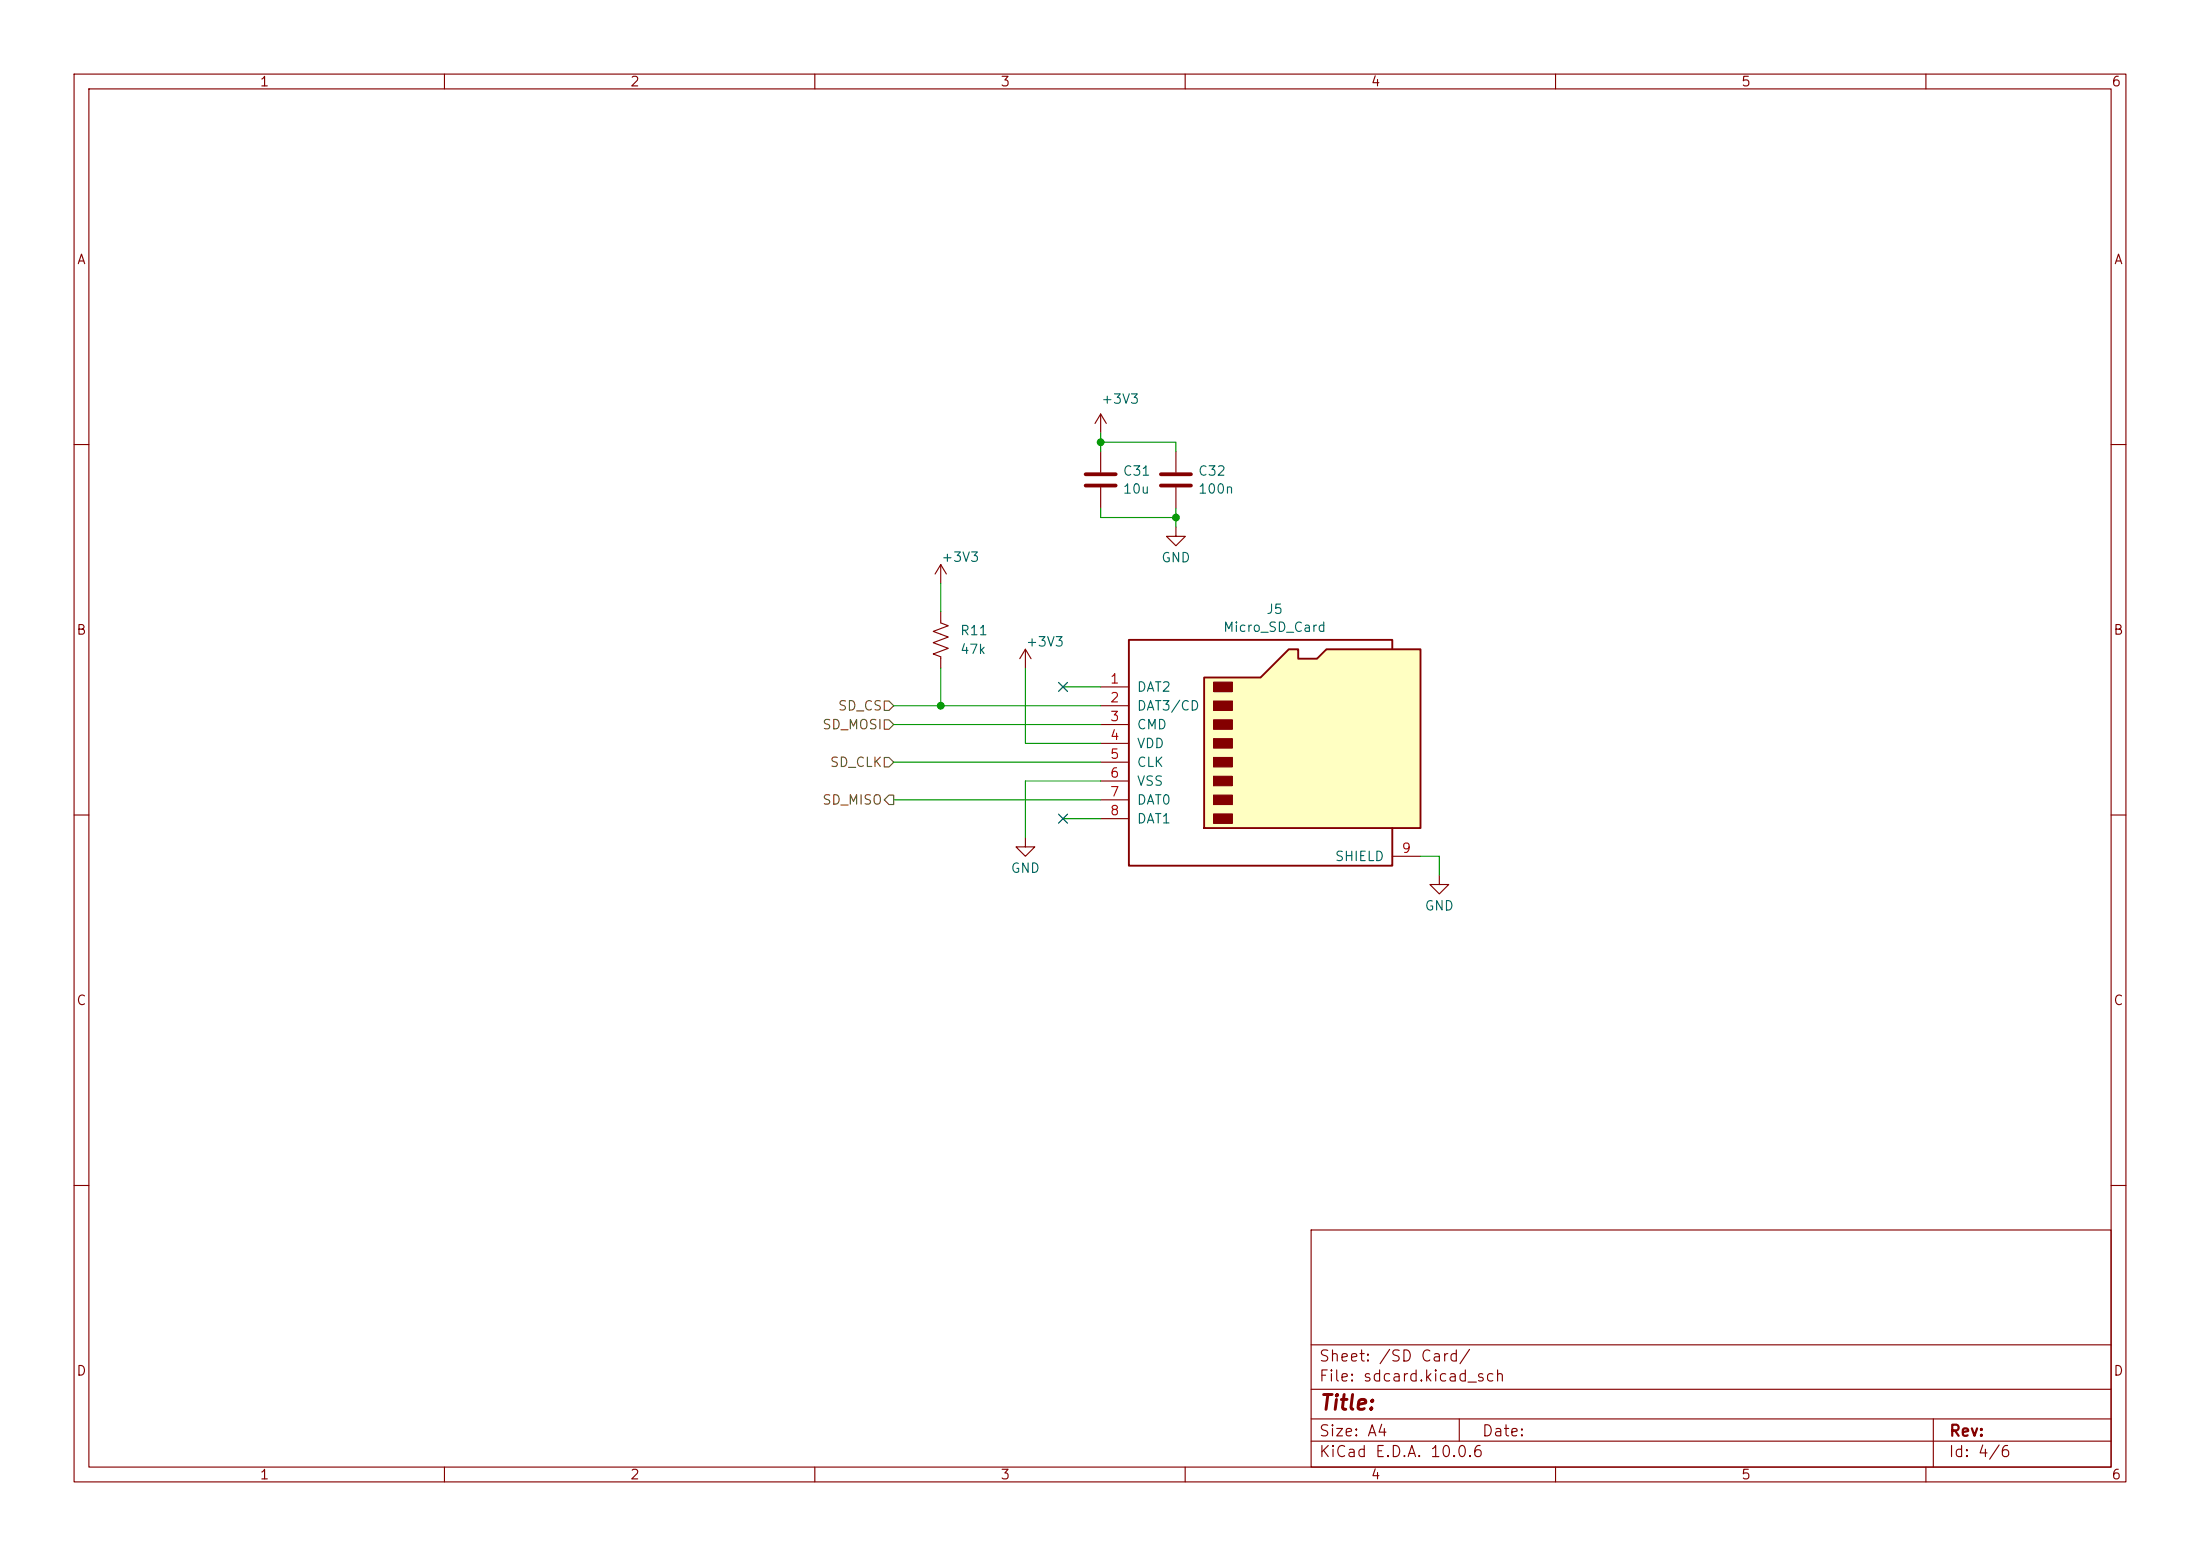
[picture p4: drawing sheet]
(kicad_sch
 (version 20260306)
 (generator "eeschema")
 (generator_version "10.0")
 (paper "A4")
 (lib_symbols
  (symbol "Connector:Micro_SD_Card"
   (pin_names
    (offset 1.016)) (exclude_from_sim no) (in_bom yes) (on_board yes)
   (in_pos_files yes)
   (duplicate_pin_numbers_are_jumpers no)
   (property "Reference" "J" (at -16.51 15.24 0) (show_name no) (do_not_autoplace no) (effects (font (size 1.27 1.27))))
   (property "Value" "Micro_SD_Card" (at 16.51 15.24 0) (show_name no) (do_not_autoplace no) (effects (font (size 1.27 1.27)) (justify right)))
   (property "Footprint" "" (at 29.21 7.62 0) (show_name no) (do_not_autoplace no) (hide yes) (effects (font (size 1.27 1.27))))
   (property "Datasheet" "http://katalog.we-online.de/em/datasheet/693072010801.pdf" (at 0 0 0) (show_name no) (do_not_autoplace no) (hide yes) (effects (font (size 1.27 1.27))))
   (property "Description" "Micro SD Card Socket" (at 0 0 0) (show_name no) (do_not_autoplace no) (hide yes) (effects (font (size 1.27 1.27))))
   (symbol "Micro_SD_Card_0_1"
    (polyline (pts (xy -8.89 -11.43) (xy -8.89 8.89) (xy -1.27 8.89) (xy 2.54 12.7) (xy 3.81 12.7) (xy 3.81 11.43) (xy 6.35 11.43) (xy 7.62 12.7) (xy 20.32 12.7) (xy 20.32 -11.43) (xy -8.89 -11.43)) (stroke (width 0.254) (type default)) (fill (type background)))
    (rectangle (start -7.62 8.255) (end -5.08 6.985) (stroke (width 0) (type default)) (fill (type outline)))
    (rectangle (start -7.62 5.715) (end -5.08 4.445) (stroke (width 0) (type default)) (fill (type outline)))
    (rectangle (start -7.62 3.175) (end -5.08 1.905) (stroke (width 0) (type default)) (fill (type outline)))
    (rectangle (start -7.62 0.635) (end -5.08 -0.635) (stroke (width 0) (type default)) (fill (type outline)))
    (rectangle (start -7.62 -1.905) (end -5.08 -3.175) (stroke (width 0) (type default)) (fill (type outline)))
    (rectangle (start -7.62 -4.445) (end -5.08 -5.715) (stroke (width 0) (type default)) (fill (type outline)))
    (rectangle (start -7.62 -6.985) (end -5.08 -8.255) (stroke (width 0) (type default)) (fill (type outline)))
    (rectangle (start -7.62 -9.525) (end -5.08 -10.795) (stroke (width 0) (type default)) (fill (type outline)))
    (polyline (pts (xy 16.51 12.7) (xy 16.51 13.97) (xy -19.05 13.97) (xy -19.05 -16.51) (xy 16.51 -16.51) (xy 16.51 -11.43)) (stroke (width 0.254) (type default)) (fill (type none))))
   (symbol "Micro_SD_Card_1_1"
    (pin bidirectional line (at -22.86 7.62 0) (length 3.81) (name "DAT2" (effects (font (size 1.27 1.27)))) (number "1" (effects (font (size 1.27 1.27)))))
    (pin bidirectional line (at -22.86 5.08 0) (length 3.81) (name "DAT3/CD" (effects (font (size 1.27 1.27)))) (number "2" (effects (font (size 1.27 1.27)))))
    (pin input line (at -22.86 2.54 0) (length 3.81) (name "CMD" (effects (font (size 1.27 1.27)))) (number "3" (effects (font (size 1.27 1.27)))))
    (pin power_in line (at -22.86 0 0) (length 3.81) (name "VDD" (effects (font (size 1.27 1.27)))) (number "4" (effects (font (size 1.27 1.27)))))
    (pin input line (at -22.86 -2.54 0) (length 3.81) (name "CLK" (effects (font (size 1.27 1.27)))) (number "5" (effects (font (size 1.27 1.27)))))
    (pin power_in line (at -22.86 -5.08 0) (length 3.81) (name "VSS" (effects (font (size 1.27 1.27)))) (number "6" (effects (font (size 1.27 1.27)))))
    (pin bidirectional line (at -22.86 -7.62 0) (length 3.81) (name "DAT0" (effects (font (size 1.27 1.27)))) (number "7" (effects (font (size 1.27 1.27)))))
    (pin bidirectional line (at -22.86 -10.16 0) (length 3.81) (name "DAT1" (effects (font (size 1.27 1.27)))) (number "8" (effects (font (size 1.27 1.27)))))
    (pin passive line (at 20.32 -15.24 180) (length 3.81) (name "SHIELD" (effects (font (size 1.27 1.27)))) (number "9" (effects (font (size 1.27 1.27))))))
   (embedded_fonts no))
  (symbol "Device:C"
   (pin_numbers (hide yes))
   (pin_names
    (offset 0.254)) (exclude_from_sim no) (in_bom yes) (on_board yes)
   (in_pos_files yes)
   (duplicate_pin_numbers_are_jumpers no)
   (property "Reference" "C" (at 0.635 2.54 0) (show_name no) (do_not_autoplace no) (effects (font (size 1.27 1.27)) (justify left)))
   (property "Value" "C" (at 0.635 -2.54 0) (show_name no) (do_not_autoplace no) (effects (font (size 1.27 1.27)) (justify left)))
   (property "Footprint" "" (at 0.9652 -3.81 0) (show_name no) (do_not_autoplace no) (hide yes) (effects (font (size 1.27 1.27))))
   (property "Datasheet" "" (at 0 0 0) (show_name no) (do_not_autoplace no) (hide yes) (effects (font (size 1.27 1.27))))
   (property "Description" "Unpolarized capacitor" (at 0 0 0) (show_name no) (do_not_autoplace no) (hide yes) (effects (font (size 1.27 1.27))))
   (symbol "C_0_1"
    (polyline (pts (xy -2.032 0.762) (xy 2.032 0.762)) (stroke (width 0.508) (type default)) (fill (type none)))
    (polyline (pts (xy -2.032 -0.762) (xy 2.032 -0.762)) (stroke (width 0.508) (type default)) (fill (type none))))
   (symbol "C_1_1"
    (pin passive line (at 0 3.81 270) (length 2.794) (name "" (effects (font (size 1.27 1.27)))) (number "1" (effects (font (size 1.27 1.27)))))
    (pin passive line (at 0 -3.81 90) (length 2.794) (name "" (effects (font (size 1.27 1.27)))) (number "2" (effects (font (size 1.27 1.27))))))
   (embedded_fonts no))
  (symbol "Device:R_US"
   (pin_numbers (hide yes))
   (pin_names
    (offset 0)) (exclude_from_sim no) (in_bom yes) (on_board yes)
   (in_pos_files yes)
   (duplicate_pin_numbers_are_jumpers no)
   (property "Reference" "R" (at 2.54 0 90) (show_name no) (do_not_autoplace no) (effects (font (size 1.27 1.27))))
   (property "Value" "R_US" (at -2.54 0 90) (show_name no) (do_not_autoplace no) (effects (font (size 1.27 1.27))))
   (property "Footprint" "" (at 1.016 -0.254 90) (show_name no) (do_not_autoplace no) (hide yes) (effects (font (size 1.27 1.27))))
   (property "Datasheet" "" (at 0 0 0) (show_name no) (do_not_autoplace no) (hide yes) (effects (font (size 1.27 1.27))))
   (property "Description" "Resistor, US symbol" (at 0 0 0) (show_name no) (do_not_autoplace no) (hide yes) (effects (font (size 1.27 1.27))))
   (symbol "R_US_0_1"
    (polyline (pts (xy 0 2.286) (xy 0 2.54)) (stroke (width 0) (type default)) (fill (type none)))
    (polyline (pts (xy 0 2.286) (xy 1.016 1.905) (xy 0 1.524) (xy -1.016 1.143) (xy 0 0.762)) (stroke (width 0) (type default)) (fill (type none)))
    (polyline (pts (xy 0 0.762) (xy 1.016 0.381) (xy 0 0) (xy -1.016 -0.381) (xy 0 -0.762)) (stroke (width 0) (type default)) (fill (type none)))
    (polyline (pts (xy 0 -0.762) (xy 1.016 -1.143) (xy 0 -1.524) (xy -1.016 -1.905) (xy 0 -2.286)) (stroke (width 0) (type default)) (fill (type none)))
    (polyline (pts (xy 0 -2.286) (xy 0 -2.54)) (stroke (width 0) (type default)) (fill (type none))))
   (symbol "R_US_1_1"
    (pin passive line (at 0 3.81 270) (length 1.27) (name "" (effects (font (size 1.27 1.27)))) (number "1" (effects (font (size 1.27 1.27)))))
    (pin passive line (at 0 -3.81 90) (length 1.27) (name "" (effects (font (size 1.27 1.27)))) (number "2" (effects (font (size 1.27 1.27))))))
   (embedded_fonts no))
  (symbol "power:+2V8"
   (power global)
   (pin_names
    (offset 0)) (exclude_from_sim no) (in_bom yes) (on_board yes)
   (in_pos_files yes)
   (duplicate_pin_numbers_are_jumpers no)
   (property "Reference" "#PWR" (at 0 -3.81 0) (show_name no) (do_not_autoplace no) (hide yes) (effects (font (size 1.27 1.27))))
   (property "Value" "+2V8" (at 0 3.556 0) (show_name no) (do_not_autoplace no) (effects (font (size 1.27 1.27))))
   (property "Footprint" "" (at 0 0 0) (show_name no) (do_not_autoplace no) (hide yes) (effects (font (size 1.27 1.27))))
   (property "Datasheet" "" (at 0 0 0) (show_name no) (do_not_autoplace no) (hide yes) (effects (font (size 1.27 1.27))))
   (property "Description" "Power symbol creates a global label with name \"+2V8\"" (at 0 0 0) (show_name no) (do_not_autoplace no) (hide yes) (effects (font (size 1.27 1.27))))
   (symbol "+2V8_0_1"
    (polyline (pts (xy -0.762 1.27) (xy 0 2.54)) (stroke (width 0) (type default)) (fill (type none)))
    (polyline (pts (xy 0 2.54) (xy 0.762 1.27)) (stroke (width 0) (type default)) (fill (type none)))
    (polyline (pts (xy 0 0) (xy 0 2.54)) (stroke (width 0) (type default)) (fill (type none))))
   (symbol "+2V8_1_1"
    (pin power_in line (at 0 0 90) (length 0) (hide yes) (name "+2V8" (effects (font (size 1.27 1.27)))) (number "1" (effects (font (size 1.27 1.27))))))
   (embedded_fonts no))
  (symbol "power:GND"
   (power global)
   (pin_names
    (offset 0)) (exclude_from_sim no) (in_bom yes) (on_board yes)
   (in_pos_files yes)
   (duplicate_pin_numbers_are_jumpers no)
   (property "Reference" "#PWR" (at 0 -6.35 0) (show_name no) (do_not_autoplace no) (hide yes) (effects (font (size 1.27 1.27))))
   (property "Value" "GND" (at 0 -3.81 0) (show_name no) (do_not_autoplace no) (effects (font (size 1.27 1.27))))
   (property "Footprint" "" (at 0 0 0) (show_name no) (do_not_autoplace no) (hide yes) (effects (font (size 1.27 1.27))))
   (property "Datasheet" "" (at 0 0 0) (show_name no) (do_not_autoplace no) (hide yes) (effects (font (size 1.27 1.27))))
   (property "Description" "Power symbol creates a global label with name \"GND\" , ground" (at 0 0 0) (show_name no) (do_not_autoplace no) (hide yes) (effects (font (size 1.27 1.27))))
   (symbol "GND_0_1"
    (polyline (pts (xy 0 0) (xy 0 -1.27) (xy 1.27 -1.27) (xy 0 -2.54) (xy -1.27 -1.27) (xy 0 -1.27)) (stroke (width 0) (type default)) (fill (type none))))
   (symbol "GND_1_1"
    (pin power_in line (at 0 0 270) (length 0) (hide yes) (name "GND" (effects (font (size 1.27 1.27)))) (number "1" (effects (font (size 1.27 1.27))))))
   (embedded_fonts no)))
 (junction
  (at 158.75 69.85)
  (diameter 0)
  (color 0 0 0 0))
 (junction
  (at 148.59 59.69)
  (diameter 0)
  (color 0 0 0 0))
 (junction
  (at 127 95.25)
  (diameter 0)
  (color 0 0 0 0))
 (no_connect
  (at 143.51 92.71))
 (no_connect
  (at 143.51 110.49))
 (wire
  (pts (xy 120.65 95.25) (xy 127 95.25))
  (stroke (width 0) (type default)))
 (wire
  (pts (xy 138.43 90.17) (xy 138.43 100.33))
  (stroke (width 0) (type default)))
 (wire
  (pts (xy 158.75 69.85) (xy 158.75 71.12))
  (stroke (width 0) (type default)))
 (wire
  (pts (xy 143.51 110.49) (xy 148.59 110.49))
  (stroke (width 0) (type default)))
 (wire
  (pts (xy 138.43 105.41) (xy 148.59 105.41))
  (stroke (width 0) (type default)))
 (wire
  (pts (xy 127 90.17) (xy 127 95.25))
  (stroke (width 0) (type default)))
 (wire
  (pts (xy 127 78.74) (xy 127 82.55))
  (stroke (width 0) (type default)))
 (wire
  (pts (xy 158.75 68.58) (xy 158.75 69.85))
  (stroke (width 0) (type default)))
 (wire
  (pts (xy 158.75 59.69) (xy 158.75 60.96))
  (stroke (width 0) (type default)))
 (wire
  (pts (xy 148.59 68.58) (xy 148.59 69.85))
  (stroke (width 0) (type default)))
 (wire
  (pts (xy 148.59 58.42) (xy 148.59 59.69))
  (stroke (width 0) (type default)))
 (wire
  (pts (xy 138.43 113.03) (xy 138.43 105.41))
  (stroke (width 0) (type default)))
 (wire
  (pts (xy 194.31 118.11) (xy 194.31 115.57))
  (stroke (width 0) (type default)))
 (wire
  (pts (xy 120.65 97.79) (xy 148.59 97.79))
  (stroke (width 0) (type default)))
 (wire
  (pts (xy 148.59 69.85) (xy 158.75 69.85))
  (stroke (width 0) (type default)))
 (wire
  (pts (xy 194.31 115.57) (xy 191.77 115.57))
  (stroke (width 0) (type default)))
 (wire
  (pts (xy 148.59 59.69) (xy 148.59 60.96))
  (stroke (width 0) (type default)))
 (wire
  (pts (xy 148.59 59.69) (xy 158.75 59.69))
  (stroke (width 0) (type default)))
 (wire
  (pts (xy 143.51 92.71) (xy 148.59 92.71))
  (stroke (width 0) (type default)))
 (wire
  (pts (xy 120.65 107.95) (xy 148.59 107.95))
  (stroke (width 0) (type default)))
 (wire
  (pts (xy 127 95.25) (xy 148.59 95.25))
  (stroke (width 0) (type default)))
 (wire
  (pts (xy 120.65 102.87) (xy 148.59 102.87))
  (stroke (width 0) (type default)))
 (wire
  (pts (xy 138.43 100.33) (xy 148.59 100.33))
  (stroke (width 0) (type default)))
 (hierarchical_label "SD_MOSI"
  (shape input)
  (at 120.65 97.79 180)
  (effects (font (size 1.27 1.27)) (justify right)))
 (hierarchical_label "SD_MISO"
  (shape output)
  (at 120.65 107.95 180)
  (effects (font (size 1.27 1.27)) (justify right)))
 (hierarchical_label "SD_CS"
  (shape input)
  (at 120.65 95.25 180)
  (effects (font (size 1.27 1.27)) (justify right)))
 (hierarchical_label "SD_CLK"
  (shape input)
  (at 120.65 102.87 180)
  (effects (font (size 1.27 1.27)) (justify right)))
 (symbol
  (lib_id "Device:C")
  (at 148.59 64.77 0)
  (unit 1)
  (body_style 1)
  (exclude_from_sim no)
  (in_bom yes)
  (on_board yes)
  (in_pos_files yes)
  (dnp no)
  (fields_autoplaced yes)
  (property "Reference" "C31" (at 151.511 63.5579 0) (show_name no) (do_not_autoplace no) (effects (font (size 1.27 1.27)) (justify left)))
  (property "Value" "10u" (at 151.511 65.9821 0) (show_name no) (do_not_autoplace no) (effects (font (size 1.27 1.27)) (justify left)))
  (property "Footprint" "Capacitor_SMD:C_0603_1608Metric_Pad1.08x0.95mm_HandSolder" (at 149.5552 68.58 0) (hide yes) (show_name no) (do_not_autoplace no) (effects (font (size 1.27 1.27))))
  (property "Datasheet" "" (at 148.59 64.77 0) (hide yes) (show_name no) (do_not_autoplace no) (effects (font (size 1.27 1.27))))
  (property "Description" "" (at 148.59 64.77 0) (hide yes) (show_name no) (do_not_autoplace no) (effects (font (size 1.27 1.27))))
  (pin "1")
  (pin "2")
  (instances (project "sdcard" (path "" (reference "C31") (unit 1))) (project "logger" (path "" (reference "C31") (unit 1)))))
 (symbol
  (lib_id "power:+2V8")
  (at 138.43 90.17 0)
  (unit 1)
  (body_style 1)
  (exclude_from_sim no)
  (in_bom yes)
  (on_board yes)
  (in_pos_files yes)
  (dnp no)
  (property "Reference" "#PWR060" (at 138.43 93.98 0) (hide yes) (show_name no) (do_not_autoplace no) (effects (font (size 1.27 1.27))))
  (property "Value" "+3V3" (at 138.43 86.614 0) (show_name no) (do_not_autoplace no) (effects (font (size 1.27 1.27)) (justify left)))
  (property "Footprint" "" (at 138.43 90.17 0) (hide yes) (show_name no) (do_not_autoplace no) (effects (font (size 1.27 1.27))))
  (property "Datasheet" "" (at 138.43 90.17 0) (hide yes) (show_name no) (do_not_autoplace no) (effects (font (size 1.27 1.27))))
  (property "Description" "" (at 138.43 90.17 0) (hide yes) (show_name no) (do_not_autoplace no) (effects (font (size 1.27 1.27))))
  (pin "1")
  (instances (project "sdcard" (path "" (reference "#PWR060") (unit 1))) (project "logger" (path "" (reference "#PWR060") (unit 1)))))
 (symbol
  (lib_id "power:+2V8")
  (at 127 78.74 0)
  (unit 1)
  (body_style 1)
  (exclude_from_sim no)
  (in_bom yes)
  (on_board yes)
  (in_pos_files yes)
  (dnp no)
  (property "Reference" "#PWR073" (at 127 82.55 0) (hide yes) (show_name no) (do_not_autoplace no) (effects (font (size 1.27 1.27))))
  (property "Value" "+3V3" (at 127 75.184 0) (show_name no) (do_not_autoplace no) (effects (font (size 1.27 1.27)) (justify left)))
  (property "Footprint" "" (at 127 78.74 0) (hide yes) (show_name no) (do_not_autoplace no) (effects (font (size 1.27 1.27))))
  (property "Datasheet" "" (at 127 78.74 0) (hide yes) (show_name no) (do_not_autoplace no) (effects (font (size 1.27 1.27))))
  (property "Description" "" (at 127 78.74 0) (hide yes) (show_name no) (do_not_autoplace no) (effects (font (size 1.27 1.27))))
  (pin "1"))
 (symbol
  (lib_id "Connector:Micro_SD_Card")
  (at 171.45 100.33 0)
  (unit 1)
  (body_style 1)
  (exclude_from_sim no)
  (in_bom yes)
  (on_board yes)
  (in_pos_files yes)
  (dnp no)
  (fields_autoplaced yes)
  (property "Reference" "J5" (at 172.085 82.2157 0) (show_name no) (do_not_autoplace no) (effects (font (size 1.27 1.27))))
  (property "Value" "Micro_SD_Card" (at 172.085 84.6399 0) (show_name no) (do_not_autoplace no) (effects (font (size 1.27 1.27))))
  (property "Footprint" "canhw_footprints:microSD_Molex_WM6698CT-ND" (at 200.66 92.71 0) (hide yes) (show_name no) (do_not_autoplace no) (effects (font (size 1.27 1.27))))
  (property "Datasheet" "http://katalog.we-online.de/em/datasheet/693072010801.pdf" (at 171.45 100.33 0) (hide yes) (show_name no) (do_not_autoplace no) (effects (font (size 1.27 1.27))))
  (property "Description" "" (at 171.45 100.33 0) (hide yes) (show_name no) (do_not_autoplace no) (effects (font (size 1.27 1.27))))
  (pin "1")
  (pin "2")
  (pin "3")
  (pin "4")
  (pin "5")
  (pin "6")
  (pin "7")
  (pin "8")
  (pin "9")
  (instances (project "sdcard" (path "" (reference "J5") (unit 1))) (project "logger" (path "" (reference "J5") (unit 1)))))
 (symbol
  (lib_id "power:GND")
  (at 158.75 71.12 0)
  (unit 1)
  (body_style 1)
  (exclude_from_sim no)
  (in_bom yes)
  (on_board yes)
  (in_pos_files yes)
  (dnp no)
  (fields_autoplaced yes)
  (property "Reference" "#PWR063" (at 158.75 77.47 0) (hide yes) (show_name no) (do_not_autoplace no) (effects (font (size 1.27 1.27))))
  (property "Value" "GND" (at 158.75 75.2531 0) (show_name no) (do_not_autoplace no) (effects (font (size 1.27 1.27))))
  (property "Footprint" "" (at 158.75 71.12 0) (hide yes) (show_name no) (do_not_autoplace no) (effects (font (size 1.27 1.27))))
  (property "Datasheet" "" (at 158.75 71.12 0) (hide yes) (show_name no) (do_not_autoplace no) (effects (font (size 1.27 1.27))))
  (property "Description" "" (at 158.75 71.12 0) (hide yes) (show_name no) (do_not_autoplace no) (effects (font (size 1.27 1.27))))
  (pin "1")
  (instances (project "sdcard" (path "" (reference "#PWR063") (unit 1))) (project "logger" (path "" (reference "#PWR063") (unit 1)))))
 (symbol
  (lib_id "Device:R_US")
  (at 127 86.36 0)
  (unit 1)
  (body_style 1)
  (exclude_from_sim no)
  (in_bom yes)
  (on_board yes)
  (in_pos_files yes)
  (dnp no)
  (fields_autoplaced yes)
  (property "Reference" "R11" (at 129.54 85.0899 0) (show_name no) (do_not_autoplace no) (effects (font (size 1.27 1.27)) (justify left)))
  (property "Value" "47k" (at 129.54 87.6299 0) (show_name no) (do_not_autoplace no) (effects (font (size 1.27 1.27)) (justify left)))
  (property "Footprint" "Resistor_SMD:R_0603_1608Metric_Pad0.98x0.95mm_HandSolder" (at 128.016 86.614 90) (hide yes) (show_name no) (do_not_autoplace no) (effects (font (size 1.27 1.27))))
  (property "Datasheet" "" (at 127 86.36 0) (hide yes) (show_name no) (do_not_autoplace no) (effects (font (size 1.27 1.27))))
  (property "Description" "" (at 127 86.36 0) (hide yes) (show_name no) (do_not_autoplace no) (effects (font (size 1.27 1.27))))
  (pin "1")
  (pin "2"))
 (symbol
  (lib_id "power:+2V8")
  (at 148.59 58.42 0)
  (unit 1)
  (body_style 1)
  (exclude_from_sim no)
  (in_bom yes)
  (on_board yes)
  (in_pos_files yes)
  (dnp no)
  (property "Reference" "#PWR062" (at 148.59 62.23 0) (hide yes) (show_name no) (do_not_autoplace no) (effects (font (size 1.27 1.27))))
  (property "Value" "+3V3" (at 148.59 53.848 0) (show_name no) (do_not_autoplace no) (effects (font (size 1.27 1.27)) (justify left)))
  (property "Footprint" "" (at 148.59 58.42 0) (hide yes) (show_name no) (do_not_autoplace no) (effects (font (size 1.27 1.27))))
  (property "Datasheet" "" (at 148.59 58.42 0) (hide yes) (show_name no) (do_not_autoplace no) (effects (font (size 1.27 1.27))))
  (property "Description" "" (at 148.59 58.42 0) (hide yes) (show_name no) (do_not_autoplace no) (effects (font (size 1.27 1.27))))
  (pin "1")
  (instances (project "sdcard" (path "" (reference "#PWR062") (unit 1))) (project "logger" (path "" (reference "#PWR062") (unit 1)))))
 (symbol
  (lib_id "Device:C")
  (at 158.75 64.77 0)
  (unit 1)
  (body_style 1)
  (exclude_from_sim no)
  (in_bom yes)
  (on_board yes)
  (in_pos_files yes)
  (dnp no)
  (fields_autoplaced yes)
  (property "Reference" "C32" (at 161.671 63.5579 0) (show_name no) (do_not_autoplace no) (effects (font (size 1.27 1.27)) (justify left)))
  (property "Value" "100n" (at 161.671 65.9821 0) (show_name no) (do_not_autoplace no) (effects (font (size 1.27 1.27)) (justify left)))
  (property "Footprint" "Capacitor_SMD:C_0603_1608Metric_Pad1.08x0.95mm_HandSolder" (at 159.7152 68.58 0) (hide yes) (show_name no) (do_not_autoplace no) (effects (font (size 1.27 1.27))))
  (property "Datasheet" "" (at 158.75 64.77 0) (hide yes) (show_name no) (do_not_autoplace no) (effects (font (size 1.27 1.27))))
  (property "Description" "" (at 158.75 64.77 0) (hide yes) (show_name no) (do_not_autoplace no) (effects (font (size 1.27 1.27))))
  (pin "1")
  (pin "2")
  (instances (project "sdcard" (path "" (reference "C32") (unit 1))) (project "logger" (path "" (reference "C32") (unit 1)))))
 (symbol
  (lib_id "power:GND")
  (at 138.43 113.03 0)
  (unit 1)
  (body_style 1)
  (exclude_from_sim no)
  (in_bom yes)
  (on_board yes)
  (in_pos_files yes)
  (dnp no)
  (fields_autoplaced yes)
  (property "Reference" "#PWR061" (at 138.43 119.38 0) (hide yes) (show_name no) (do_not_autoplace no) (effects (font (size 1.27 1.27))))
  (property "Value" "GND" (at 138.43 117.1631 0) (show_name no) (do_not_autoplace no) (effects (font (size 1.27 1.27))))
  (property "Footprint" "" (at 138.43 113.03 0) (hide yes) (show_name no) (do_not_autoplace no) (effects (font (size 1.27 1.27))))
  (property "Datasheet" "" (at 138.43 113.03 0) (hide yes) (show_name no) (do_not_autoplace no) (effects (font (size 1.27 1.27))))
  (property "Description" "" (at 138.43 113.03 0) (hide yes) (show_name no) (do_not_autoplace no) (effects (font (size 1.27 1.27))))
  (pin "1")
  (instances (project "sdcard" (path "" (reference "#PWR061") (unit 1))) (project "logger" (path "" (reference "#PWR061") (unit 1)))))
 (symbol
  (lib_id "power:GND")
  (at 194.31 118.11 0)
  (unit 1)
  (body_style 1)
  (exclude_from_sim no)
  (in_bom yes)
  (on_board yes)
  (in_pos_files yes)
  (dnp no)
  (fields_autoplaced yes)
  (property "Reference" "#PWR064" (at 194.31 124.46 0) (hide yes) (show_name no) (do_not_autoplace no) (effects (font (size 1.27 1.27))))
  (property "Value" "GND" (at 194.31 122.2431 0) (show_name no) (do_not_autoplace no) (effects (font (size 1.27 1.27))))
  (property "Footprint" "" (at 194.31 118.11 0) (hide yes) (show_name no) (do_not_autoplace no) (effects (font (size 1.27 1.27))))
  (property "Datasheet" "" (at 194.31 118.11 0) (hide yes) (show_name no) (do_not_autoplace no) (effects (font (size 1.27 1.27))))
  (property "Description" "" (at 194.31 118.11 0) (hide yes) (show_name no) (do_not_autoplace no) (effects (font (size 1.27 1.27))))
  (pin "1")
  (instances (project "sdcard" (path "" (reference "#PWR064") (unit 1))) (project "logger" (path "" (reference "#PWR064") (unit 1)))))
 (sheet_instances
  (path ""
   (page "1"))))
